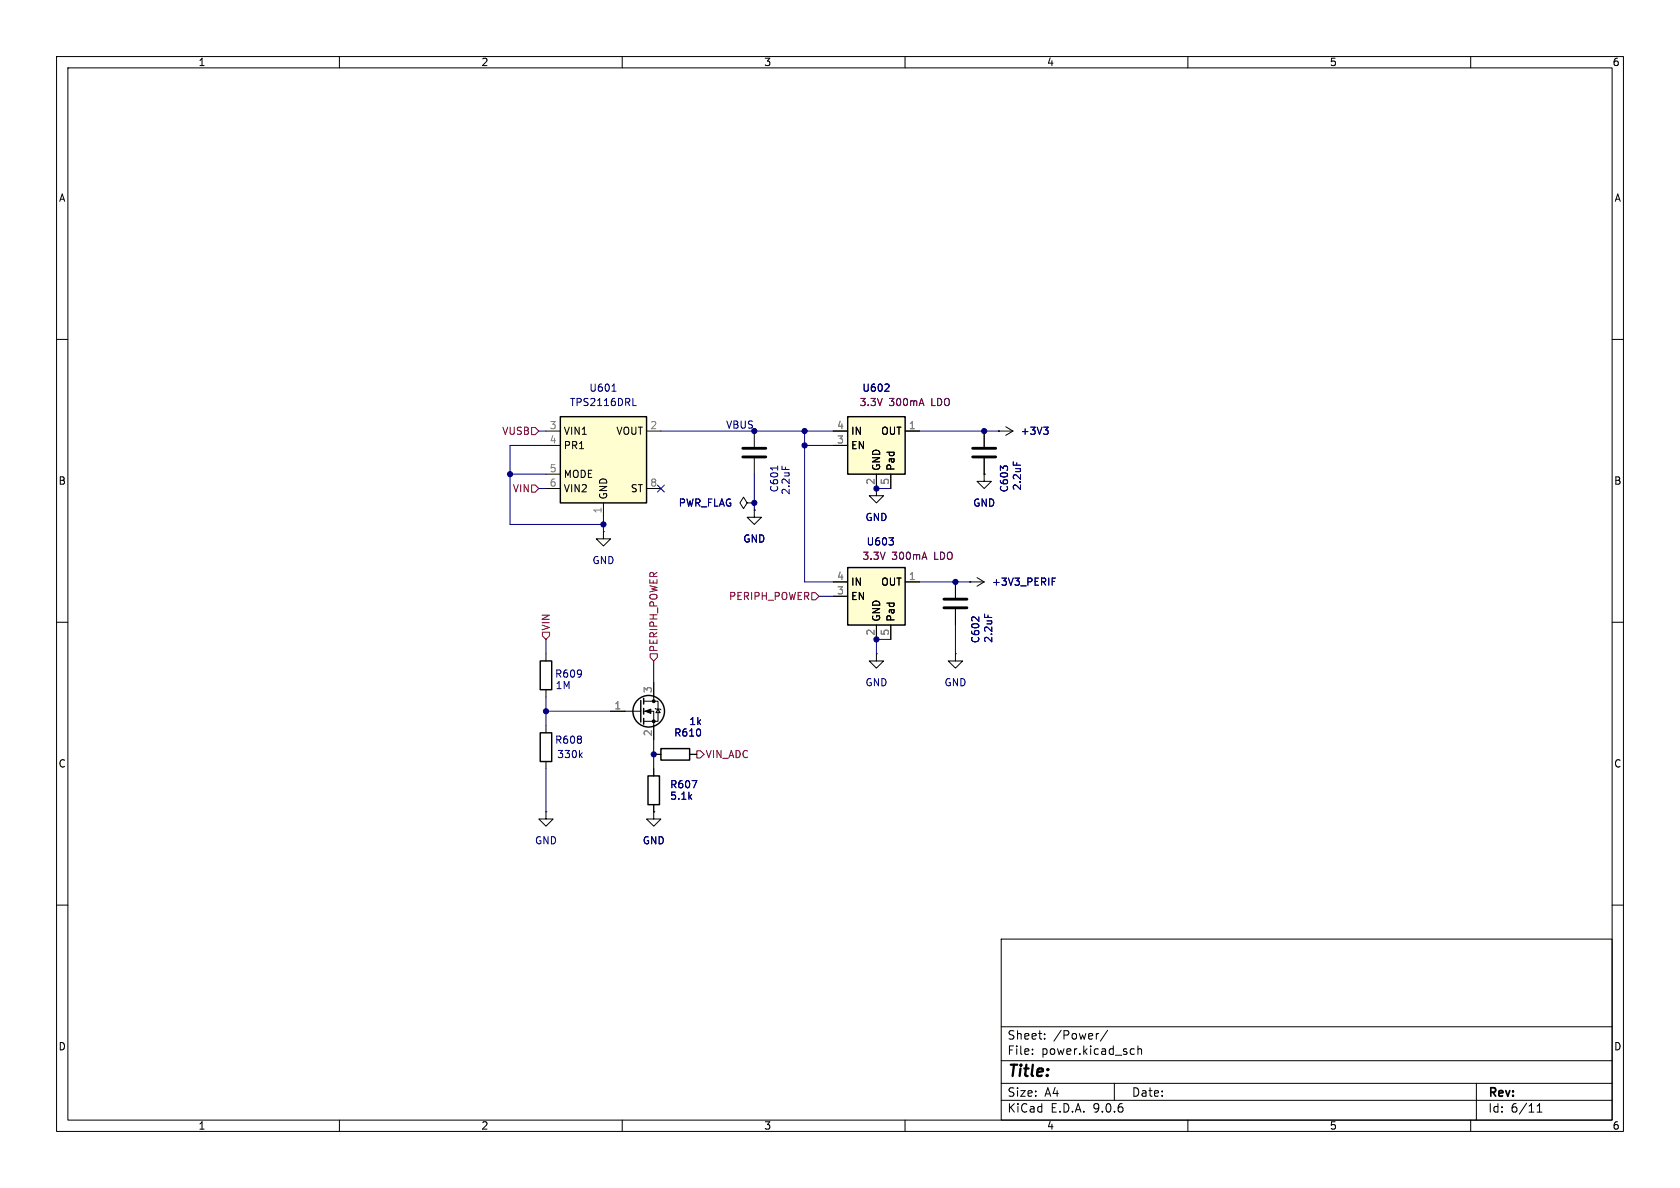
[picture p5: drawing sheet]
<svg xmlns="http://www.w3.org/2000/svg" width="297mm" height="210mm" viewBox="0 0 297 210" stroke-linecap="round" stroke-linejoin="round" font-family="sans-serif">
<g fill="none" stroke="#000" stroke-width=".18">
<path d="M10 10h277v190h-277zM12 12h273v186h-273zM60 10v2M110 10v2M160 10v2M210 10v2M260 10v2M10 60h2M133.3 76.2v2.8M285 60h2M132.1 88.9l-.7-1-.6 1 .6 1 .7-1h1.2M133.3 90.2v1.2h1.3l-1.3 1.3-1.2-1.3h1.2"/>
<path d="M133.3 90.2h.1M133.3 88.9h.1M133.3 81v2.8M10 110h2M285 110h2M96.5 128.3v1.2M96.5 134.6v1.3M115.6 133.4h1.2M121.9 133.4h1.3M96.5 143.5v1.3h1.3l-1.3 1.3-1.3-1.3h1.3M96.5 143.5h.1M10 160h2"/>
<path d="M177 166h108v32h-108zM285 160h2M60 198v2M110 198v2M160 198v2M177 194.5h108M177 191.5h108M177 187.5h108M177 181.5h108M182.5 186.3v.1M182.5 185.5v.1M184.7 183.6v.1"/>
<path d="M184.7 182.8v.1M194.2 182.7l-.2 .1M195.8 182.1l-1.3 2M197 191.5v3M200.1 185.4l.4 .1M200.5 186.3l-.4 .1M201.2 185.5l.2-.1 .3 .1 .1 .9M201.2 184.9v1.5M210 198v2M260 198v2M261 191.5v6.5M271.7 196.6h.9"/>
<path d="M271.7 195.5l.5-.4v1.5"/>
</g>
<path d="M95.5 129.5h2v5.1h-2zM116.8 132.3h5.1v2.1h-5.1z" fill="none" stroke="#000" stroke-width=".25"/>
<path d="M138.2 82.4v.6M102.6 133.4l.3 .5M102.9 133.1l-.5 .5" fill="none" stroke="#000084" stroke-width=".18"/>
<path d="M131.3 79.2h4.1M131.3 80.8h4.1" fill="none" stroke="#000" stroke-width=".51"/>
<path d="M137.5 82.4v.7" fill="none" stroke="#000080" stroke-width=".18"/>
<path d="M149.9 73.7h10.1v10.1h-10.1z" fill="#fffed0"/>
<path d="M149.9 73.7h10.1v10.1h-10.1z" fill="none" stroke="#000" stroke-width=".25"/>
<path d="M147.3 76.2h2.6M147.3 78.7h2.6M160 76.2h2.6M154.9 83.8v2.6M157.5 83.8v2.6" fill="none" stroke="#000" stroke-width=".18"/>
<path d="M156.4 69.2h.8M157.1 68v.4" fill="none" stroke="#000080" stroke-width=".18"/>
<path d="M149.9 100.3h10.1v10.2h-10.1z" fill="#fffed0"/>
<path d="M95.5 116.8h2v5.1h-2zM149.9 100.3h10.1v10.2h-10.1zM114.6 137.2h2v5h-2z" fill="none" stroke="#000" stroke-width=".25"/>
<g fill="none" stroke="#000" stroke-width=".18">
<path d="M96.5 115.6v1.2M147.3 102.9h2.6M147.3 105.4h2.6M154.9 115.6v1.2h1.3l-1.3 1.3-1.2-1.3h1.2M154.9 115.6h.1M154.9 110.5v2.5M157.5 110.5v2.5M160 102.9h2.6M168.9 115.6v1.2h1.3l-1.3 1.3-1.3-1.3h1.3M168.9 115.6h.1M96.5 121.9v1.3M115.6 135.9v1.3"/>
<path d="M115.6 143.5v1.3h1.2l-1.2 1.3-1.3-1.3h1.3M115.6 143.5h.1M115.6 142.2v1.3"/>
</g>
<path d="M157.2 95.1h.7l-.4 .5M157.9 95.7v.5M122.3 138h.9l-.6 1.3" fill="none" stroke="#000080" stroke-width=".18"/>
<path d="M99.1 73.7h15.2v15.2h-15.2z" fill="#fffed0"/>
<g fill="none" stroke="#000" stroke-width=".25">
<path d="M99.1 73.7h15.2v15.2h-15.2zM113.3 123.8v3.8M113.8 123.4v1.1M113.8 125.2v1M113.8 127v1"/>
<circle cx="114.7" cy="125.7" r="2.79"/>
</g>
<g fill="none" stroke="#000" stroke-width=".18">
<path d="M96.5 76.2h2.6M96.5 78.7h2.6M114.3 76.2h2.5M147.3 76.2h2.6M147.3 78.7h2.6M160 76.2h2.6M174 76.2v2.8M176.5 76.2h.1M176.5 76.2h2.6M177.8 75.4l1.3 .8M179.1 76.2l-1.3 .8M96.5 83.8h2.6"/>
<path d="M96.5 86.4h2.6M106.7 94v1.3h1.2l-1.2 1.2-1.3-1.2h1.3M106.7 94h.1M106.7 88.9v2.5M114.3 86.4h2.5M133.3 88.9h.1M133.3 90.2h.1M154.9 83.8v3.8h1.3l-1.3 1.3-1.2-1.3h1.2M157.5 83.8v2.6M174 83.8v1.3h1.3l-1.3 1.3-1.3-1.3h1.3M174 83.8h.1M174 81v2.8"/>
<path d="M147.3 102.9h2.6M147.3 105.4h2.6M154.9 110.5v2.5M157.5 110.5v2.5M160 102.9h2.6M168.9 102.9v2.8M168.9 107.7v2.8M171.4 102.9h.1M171.4 102.9h2.6M172.7 102.1l1.3 .8M174 102.9l-1.3 .7M107.9 125.7h5.4"/>
<path d="M113.8 124h2.5v3.5h-2.5M113.8 125.7h1.8v5.1M115.6 120.7v3.3M115.6 135.9v1.3M115.6 133.4h1.2M115.8 125.2l.2 .1h.7l.1 .2M116.3 125.3l.4 .7h-.7zM121.9 133.4h1.3M115.6 143.5h.1M115.6 142.2v1.3"/>
</g>
<g fill="none" stroke="#000080" stroke-width=".18">
<path d="M95.2 76.2h1.3M96.5 78.7h-6.3v14h16.5M108.2 69.2h.7M116.8 76.2h30.5M142.2 76.2v26.7h5.1M142.2 78.7h5.1M156.4 69.2h.8M157.1 68v.4M162.6 76.2h13.9M90.2 83.8h6.3M95.2 86.4h1.3M106.7 91.4v2.6"/>
<path d="M133.3 83.8v6.4M154.9 86.4h2.6M157.2 95.1h.7l-.4 .5M157.9 95.7v.5M96.5 113v2.6M115.6 116.8v3.9M144.8 105.4h2.5M157.5 113h-2.6v2.6M162.6 102.9h8.8M168.9 110.5v5.1M96.5 123.2v5.1M96.5 135.9v7.6"/>
<path d="M96.5 125.7h11.4M115.6 130.8v5.1M122.3 138h.9l-.6 1.3"/>
</g>
<path d="M111.9 71.7h.6M184.5 75.5h.8l-.4 .5M185 76l.3 .2v.3l-.3 .3M116.2 85.8l1.2 1.2M117.4 85.8l-1.2 1.2M179.1 81.6v.6M174.1 108.5v.7M186 102.8h.4M186 102.2h.6" fill="none" stroke="#000084" stroke-width=".18"/>
<path d="M172 79.2h4M172 80.8h4M166.9 105.9h4M166.9 107.4h4" fill="none" stroke="#000" stroke-width=".51"/>
<g fill="#000" stroke="#000" stroke-width=".18">
<path d="M114 125.7l1.1-.4v.8z"/>
<circle cx="115.6" cy="127.5" r=".25"/>
<circle cx="115.6" cy="124" r=".25"/>
</g>
<path d="M94 75.6h.6l.6 .6-.6 .6h-.6zM94 85.7h.6l.6 .7-.6 .6h-.6zM95.9 111.8h1.3v.6l-.7 .6-.6-.6zM114.9 115.6h1.3v.6l-.6 .6-.7-.6zM143.5 104.8h.6l.7 .6-.7 .6h-.6zM123.2 132.7h.6l.7 .7-.7 .6h-.6z" fill="none" stroke="#800000" stroke-width=".18"/>
<g fill="#000080" stroke="#000080" stroke-width=".18">
<circle cx="133.3" cy="88.9" r=".46"/>
<circle cx="115.6" cy="133.4" r=".46"/>
<circle cx="106.7" cy="92.7" r=".46"/>
<circle cx="96.5" cy="125.7" r=".46"/>
<circle cx="90.2" cy="83.8" r=".46"/>
<circle cx="154.9" cy="113" r=".46"/>
<circle cx="142.2" cy="78.7" r=".46"/>
<circle cx="142.2" cy="76.2" r=".46"/>
<circle cx="154.9" cy="86.4" r=".46"/>
<circle cx="133.3" cy="76.2" r=".46"/>
<circle cx="174" cy="76.2" r=".46"/>
<circle cx="168.9" cy="102.9" r=".46"/>
</g>
<text font-size="2.8" x="178" y="190.9">Title:</text>
<g font-size="2.1">
<text x="178" y="184">Sheet:</text>
<text x="186.2" y="184">/Power/</text>
<text x="178" y="186.7">File:</text>
<text x="184.1" y="186.7">power.kicad_sch</text>
<text x="178" y="196.9">KiCad</text>
<text x="178" y="194.1">Size:</text>
<text x="184.7" y="194.1">A4</text>
<text x="185.7" y="196.9">E.D.A.</text>
<text x="193.3" y="196.9">9.0.6</text>
<text x="200" y="194.1">Date:</text>
<text x="263" y="194.3">Rev:</text>
<text x="263" y="196.9">Id:</text>
<text x="267.1" y="196.9">6/11</text>
</g>
<g font-size="1.8">
<text x="35" y="11.9">1</text>
<text x="85" y="11.9">2</text>
<text x="135" y="11.9">3</text>
<text x="185" y="11.9">4</text>
<text x="235" y="11.9">5</text>
<text x="285" y="11.9">6</text>
<text x="10.3" y="35.9">A</text>
<text x="285.3" y="35.9">A</text>
<text x="99.6" y="77.1">VIN1</text>
<text x="108.9" y="77.1">VOUT</text>
<text x="150.4" y="77.1">IN</text>
<text x="155.7" y="77.1">OUT</text>
<text x="99.6" y="79.6">PR1</text>
<text x="150.4" y="79.6">EN</text>
<text x="155.8" y="83.3" transform="rotate(-90 155.8 83.3)">GND</text>
<text x="158.3" y="83.3" transform="rotate(-90 158.3 83.3)">Pad</text>
<text x="10.3" y="85.9">B</text>
<text x="99.6" y="84.7">MODE</text>
<text x="99.6" y="87.2">VIN2</text>
<text x="107.5" y="88.4" transform="rotate(-90 107.5 88.4)">GND</text>
<text x="111.4" y="87.2">ST</text>
<text x="154.7" y="85.8" transform="rotate(-90 154.7 85.8)">2</text>
<text x="285.3" y="85.9">B</text>
<text x="150.4" y="103.7">IN</text>
<text x="150.4" y="106.3">EN</text>
<text x="155.7" y="103.7">OUT</text>
<text x="155.8" y="110" transform="rotate(-90 155.8 110)">GND</text>
<text x="158.3" y="110" transform="rotate(-90 158.3 110)">Pad</text>
<text x="10.3" y="135.9">C</text>
<text x="285.3" y="135.9">C</text>
<text x="10.3" y="185.9">D</text>
<text x="285.3" y="185.9">D</text>
<text x="35" y="199.9">1</text>
<text x="85" y="199.9">2</text>
<text x="135" y="199.9">3</text>
<text x="185" y="199.9">4</text>
<text x="235" y="199.9">5</text>
<text x="285" y="199.9">6</text>
</g>
<g font-size="1.8" fill="#000084">
<text x="100.7" y="72">TPS2116DRL</text>
<text x="180.3" y="77.1">+3V3</text>
<text x="119.9" y="89.8">PWR_FLAG</text>
<text x="137.8" y="87.1" transform="rotate(-90 137.8 87.1)">C601</text>
<text x="139.8" y="87.6" transform="rotate(-90 139.8 87.6)">2.2uF</text>
<text x="172" y="89.8">GND</text>
<text x="180.7" y="86.8" transform="rotate(-90 180.7 86.8)">2.2uF</text>
<text x="152.9" y="92.3">GND</text>
<text x="104.6" y="99.9">GND</text>
<text x="131.3" y="96.1">GND</text>
<text x="175.3" y="103.7">+3V3_PERIF</text>
<text x="175.6" y="113.7" transform="rotate(-90 175.6 113.7)">2.2uF</text>
<text x="98.1" y="122">1M</text>
<text x="152.9" y="121.5">GND</text>
<text x="166.9" y="121.5">GND</text>
<text x="121.8" y="128.4">1k</text>
<text x="98.4" y="134.2">330k</text>
<text x="118.4" y="141.6">5.1k</text>
<text x="94.5" y="149.5">GND</text>
<text x="113.5" y="149.5">GND</text>
</g>
<g font-size="1.8" fill="#000080">
<text x="104.1" y="69.4">U601</text>
<text x="152.4" y="69.4">U602</text>
<text x="128.3" y="75.9">VBUS</text>
<text x="178.4" y="87.1" transform="rotate(-90 178.4 87.1)">C603</text>
<text x="153.1" y="96.6">U603</text>
<text x="173.3" y="113.8" transform="rotate(-90 173.3 113.8)">C602</text>
<text x="98" y="120">R609</text>
<text x="98" y="131.7">R608</text>
<text x="119.1" y="130.4">R610</text>
<text x="118.4" y="139.5">R607</text>
</g>
<g font-size="1.8" fill="#840084">
<text x="151.9" y="72">3.3V</text>
<text x="157.2" y="72">300mA</text>
<text x="164.7" y="72">LDO</text>
<text x="152.4" y="99.2">3.3V</text>
<text x="157.7" y="99.2">300mA</text>
<text x="165.2" y="99.2">LDO</text>
</g>
<g font-size="1.8" fill="#800000">
<text x="88.7" y="77.1">VUSB</text>
<text x="90.6" y="87.2">VIN</text>
<text x="128.8" y="106.3">PERIPH_POWER</text>
<text x="97.4" y="111.6" transform="rotate(-90 97.4 111.6)">VIN</text>
<text x="116.4" y="115.4" transform="rotate(-90 116.4 115.4)">PERIPH_POWER</text>
<text x="124.7" y="134.2">VIN_ADC</text>
</g>
<g font-size="1.8" fill="#808080">
<text x="97.1" y="75.9">3</text>
<text x="114.9" y="75.9">2</text>
<text x="147.9" y="75.9">4</text>
<text x="160.6" y="75.9">1</text>
<text x="97.1" y="78.5">4</text>
<text x="97.1" y="83.6">5</text>
<text x="147.9" y="78.5">3</text>
<text x="97.1" y="86.1">6</text>
<text x="114.9" y="86.1">8</text>
<text x="157.2" y="85.8" transform="rotate(-90 157.2 85.8)">5</text>
<text x="106.4" y="90.9" transform="rotate(-90 106.4 90.9)">1</text>
<text x="147.9" y="102.6">4</text>
<text x="147.9" y="105.2">3</text>
<text x="160.6" y="102.6">1</text>
<text x="154.7" y="112.5" transform="rotate(-90 154.7 112.5)">2</text>
<text x="157.2" y="112.5" transform="rotate(-90 157.2 112.5)">5</text>
<text x="108.5" y="125.5">1</text>
<text x="115.3" y="122.6" transform="rotate(-90 115.3 122.6)">3</text>
<text x="115.3" y="130.2" transform="rotate(-90 115.3 130.2)">2</text>
</g>
</svg>
